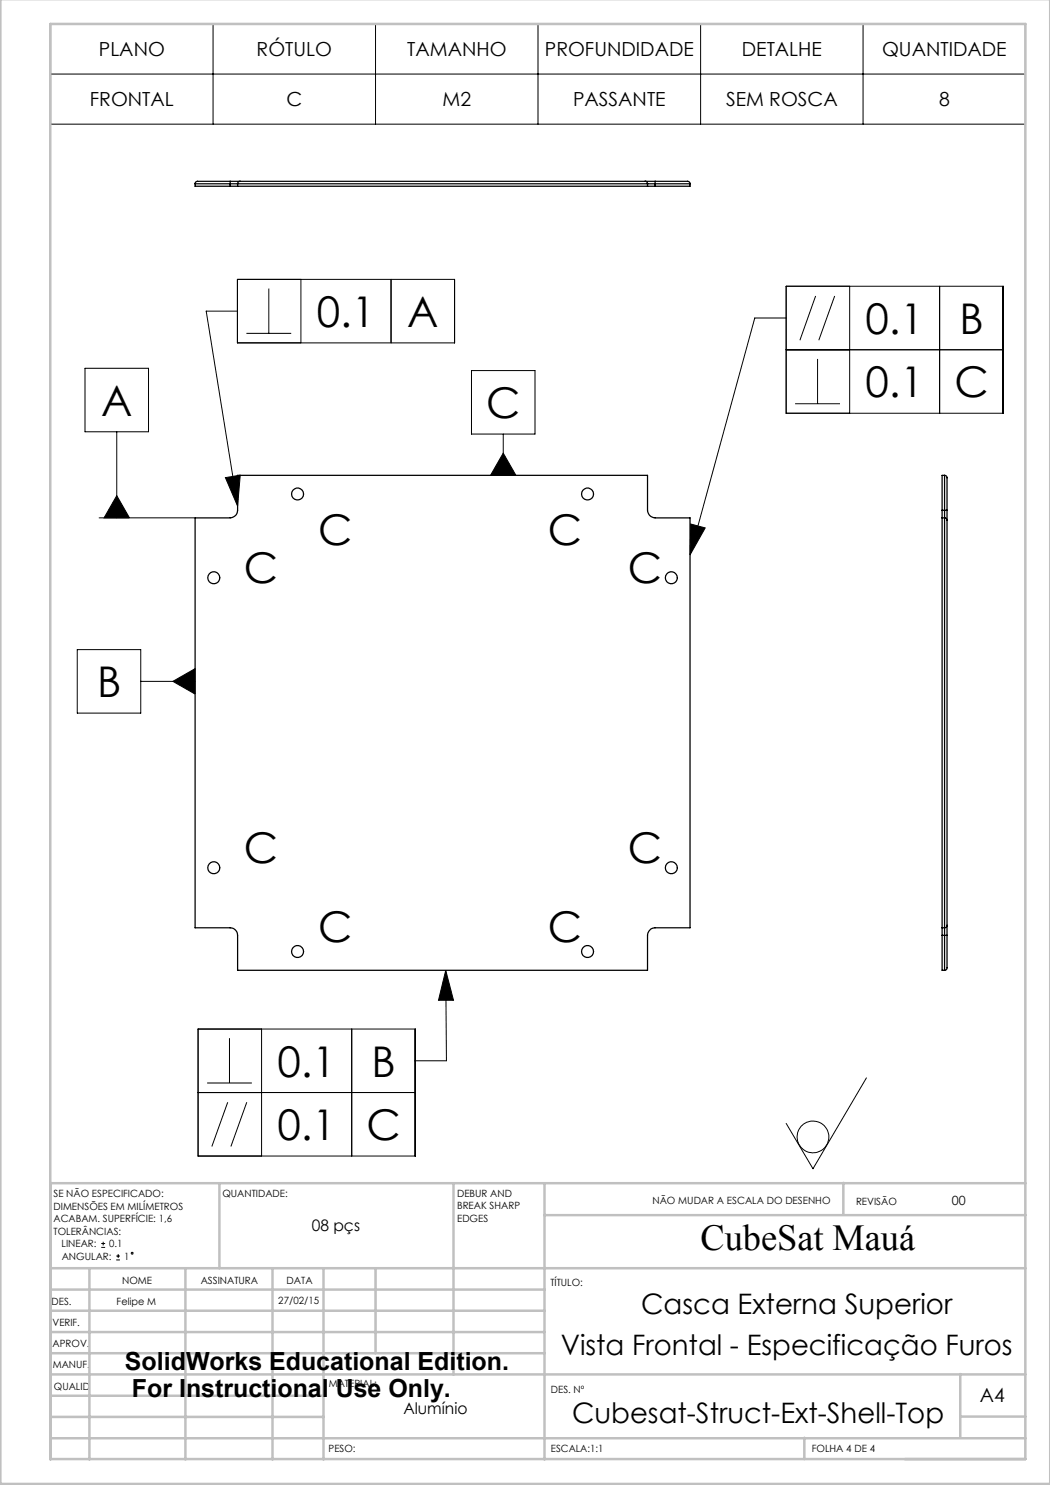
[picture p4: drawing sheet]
<svg xmlns="http://www.w3.org/2000/svg" width="210mm" height="297mm" viewBox="0 0 210 297" stroke-linecap="round" stroke-linejoin="round" font-family="sans-serif">
<g fill="none" stroke="#000" stroke-width=".2">
<path d="M10.1 4.8h195v20h-195zM10.1 14.8h195M42.6 4.8v20M75.1 4.8v20M107.6 4.8v20M140.1 4.8v20M172.6 4.8v20M47.5 55.9h43.4v12.7h-43.4zM53.8 57.7v9M60.2 55.9v12.7M78.2 55.9v12.7M157.2 57.3h43.4v25.4h-43.4z"/>
<path d="M163.1 59.2l-3.1 8.8M166.9 59.2l-3.1 8.8M169.9 57.3v25.4M187.9 57.3v25.4M17 73.7h12.7v12.7h-12.7zM47.5 62.2h-6.3l6.3 39M49.3 66.7h8.9M94.3 74.1h12.7v12.7h-12.7zM157.2 70h43.4M157.2 63.6h-6.2l-13 47.4M163.5 71.8v8.9M23.4 99.1l2.5 4.5h-5.1z"/>
<path d="M23.4 86.4v17.2M45.1 95.5l2.9-.5-.5 6.2zM100.6 86.8v8.3M100.6 90.6l2.6 4.5h-5.1zM159 80.7h9M19.8 103.6h19.2M138.1 104.8l2.9 .8-3 5.4zM15.5 129.9h12.7v12.7h-12.7zM28.2 136.3h10.8M34.6 136.3l4.4-2.6v5.1zM89.1 194.1l1.6 6h-3zM89.1 194.1l.2 18.1h-6.3"/>
<path d="M39.6 218.5h43.4M39.6 205.8h43.4v25.4h-43.4zM41.4 216.6h9M45.9 207.6v9M52.3 205.8v25.4M70.3 205.8v25.4M173.3 215.6l-10.7 18.1-5.4-9M45.5 220.4l-3.1 8.9M49.4 220.4l-3.2 8.9M20.2 249.5h.8M20.2 248.7h.8M20.6 248.4v.7"/>
<path d="M23.2 252h.8M23.2 251.2h.8M23.6 250.8v.8"/>
<circle cx="162.6" cy="227.4" r="3.2"/>
<circle cx="26.4" cy="250.6" r=".19"/>
</g>
<g fill="none" stroke="#c0c0c0" stroke-width=".5">
<path d="M.1 -.1v296.9h209.9v-296.9M10.1 4.8h195v287h-195zM43.9 236.6v17M90.7 236.6v38.3M108.9 236.6v55.3M168.7 236.6v6.3M205.1 236.6h-195v55.3M10.1 253.6h195M10.1 257.9h98.8M17.9 253.6v38.3M37.1 253.6v38.3M54.5 253.6v38.3"/>
<path d="M64.7 253.6v38.3M75.1 253.6v17M108.9 243h96.2M10.1 270.6h98.8M10.1 266.4h98.8M10.1 262.1h98.8M10.1 279.1h54.6M10.1 274.9h195M192.1 274.8v12.7M10.1 287.7h195M10.1 283.4h54.6M160.9 287.5v4.3"/>
<path d="M192.1 283.3h13"/>
</g>
<path d="M45.1 95.5l2.9-.5-.5 6.2zM138.1 104.8l2.9 .8-3 5.4zM89.1 194.1l1.6 6h-3zM23.4 99.1l2.5 4.5h-5.1zM34.6 136.3l4.4 2.5v-5.1zM100.6 90.6l2.6 4.5h-5.1z" fill="#000"/>
<g fill="none" stroke="#000" stroke-width=".25">
<path d="M39 36.8v.4h7M39 36.8h7M46 36.8h1.5M46 36.3v.5M46 36.3h2M46 37.2h1.5M46 36.3h-6.6l-.3 .2-.1 .3M46 36.8v.4M47.5 36.8v.4M47.5 37.2h82M47.5 36.8h82M48 36.3l-.3 .1-.2 .4"/>
<path d="M48 36.3h81M129 36.3h.3l.2 .5M129 36.3h2M129.5 36.8h1.5M129.5 37.2h1.5M129.5 36.8v.4M131 36.3v.5M131 36.3h6.6l.3 .1 .1 .4M131 36.8h7M131 36.8v.4M138 36.8v.4h-7M188.9 95.1h.3l.2 .4v6.6"/>
<path d="M188.9 95.1h-.5v7M188.9 95.1v7M39 103.6h7a1.51 1.51 0 0 0 1.5-1.5v-7h82v7a1.57 1.57 0 0 0 1.5 1.5h7v82h-7a1.57 1.57 0 0 0-1.5 1.5v7h-82v-7a1.51 1.51 0 0 0-1.5-1.5h-7zM188.4 102.1v1.5M188.4 103.6h.5M188.4 103.6v82M188.4 102.1h.5M188.9 103.6l.4 .1 .1 .4M188.9 102.1v1.5M188.9 102.1h.5M188.9 103.6v82M189.4 102.1v2"/>
<path d="M189.4 104.1v81M188.4 185.6v1.5M188.4 185.6h.5M188.4 187.1v7h.5M188.4 187.1h.5M188.9 185.6v1.5M188.9 187.1h.5M188.9 187.1v7M189.4 185.1l-.1 .2-.4 .3M189.4 185.1v2M189.4 187.1v6.6l-.2 .3-.3 .1"/>
<circle cx="59.5" cy="98.8" r="1.19"/>
<circle cx="117.5" cy="98.8" r="1.19"/>
<circle cx="42.8" cy="115.5" r="1.2"/>
<circle cx="134.3" cy="115.5" r="1.2"/>
<circle cx="42.8" cy="173.5" r="1.2"/>
<circle cx="134.3" cy="173.5" r="1.2"/>
<circle cx="59.5" cy="190.3" r="1.2"/>
<circle cx="117.5" cy="190.3" r="1.2"/>
</g>
<g font-size="8.5">
<text x="63.3" y="65.4">0.1</text>
<text x="81.4" y="65.4">A</text>
<text x="173.1" y="66.8">0.1</text>
<text x="191.9" y="66.8">B</text>
<text x="20.3" y="83.2">A</text>
<text x="97.2" y="83.7">C</text>
<text x="173.1" y="79.5">0.1</text>
<text x="190.9" y="79.5">C</text>
<text x="63.6" y="109.1">C</text>
<text x="109.6" y="109.1">C</text>
<text x="48.8" y="116.7">C</text>
<text x="125.6" y="116.7">C</text>
<text x="19.4" y="139.5">B</text>
<text x="48.8" y="172.6">C</text>
<text x="125.6" y="172.6">C</text>
<text x="63.6" y="188.4">C</text>
<text x="109.6" y="188.4">C</text>
<text x="55.5" y="215.3">0.1</text>
<text x="74.3" y="215.3">B</text>
<text x="55.5" y="228">0.1</text>
<text x="73.3" y="228">C</text>
</g>
<text font-size="7.3" x="140.1" y="249.9">CubeSat Mauá</text>
<g font-size="5.6">
<text x="128.2" y="262.7">Casca Externa Superior</text>
<text x="112.2" y="270.9">Vista Frontal - Especificação Furos</text>
<text x="114.4" y="284.6">Cubesat-Struct-Ext-Shell-Top</text>
</g>
<g font-size="5">
<text x="25" y="273.9">SolidWorks Educational Edition.</text>
<text x="26.4" y="279.4">For Instructional Use Only.</text>
</g>
<g font-size="3.9">
<text x="19.8" y="11.3">PLANO</text>
<text x="51.3" y="11.3">RÓTULO</text>
<text x="81.4" y="11.3">TAMANHO</text>
<text x="109" y="11.3">PROFUNDIDADE</text>
<text x="148.4" y="11.3">DETALHE</text>
<text x="176.4" y="11.3">QUANTIDADE</text>
<text x="18" y="21.3">FRONTAL</text>
<text x="57.3" y="21.3">C</text>
<text x="88.5" y="21.3">M2</text>
<text x="114.6" y="21.3">PASSANTE</text>
<text x="145.2" y="21.3">SEM ROSCA</text>
<text x="187.8" y="21.3">8</text>
<text x="196" y="280.4">A4</text>
</g>
<g font-size="3.2">
<text x="62.3" y="246.3">08 pçs</text>
<text x="80.7" y="282.8">Alumínio</text>
</g>
<text font-size="2.5" x="190.4" y="240.9">00</text>
<g font-size="2">
<text x="10.7" y="239.5">SE NÃO ESPECIFICADO:</text>
<text x="44.5" y="239.5">QUANTIDADE:</text>
<text x="91.4" y="239.4">DEBUR AND</text>
<text x="10.7" y="242">DIMENSÕES EM MILÍMETROS</text>
<text x="10.7" y="244.5">ACABAM. SUPERFÍCIE: 1,6</text>
<text x="91.4" y="241.9">BREAK SHARP</text>
<text x="91.4" y="244.4">EDGES</text>
<text x="130.5" y="240.8">NÃO MUDAR A ESCALA DO DESENHO</text>
<text x="171.2" y="241">REVISÃO</text>
<text x="10.7" y="247">TOLERÂNCIAS:</text>
<text x="12.3" y="249.5">LINEAR:</text>
<text x="12.3" y="252">ANGULAR:</text>
<text x="21.8" y="249.5">0.1</text>
<text x="24.8" y="252">1</text>
<text x="24.4" y="256.9">NOME</text>
<text x="40.1" y="256.8">ASSINATURA</text>
<text x="57.3" y="256.8">DATA</text>
<text x="110.1" y="257.1">TÍTULO:</text>
<text x="10.3" y="260.9">DES.</text>
<text x="23.3" y="261">Felipe M</text>
<text x="55.7" y="260.8">27/02/15</text>
<text x="10.5" y="269.3">APROV.</text>
<text x="10.5" y="265.2">VERIF.</text>
<text x="10.6" y="273.6">MANUF.</text>
<text x="10.8" y="278">QUALID</text>
<text x="65.8" y="277.4">MATERIAL:</text>
<text x="110.2" y="278.5">DES. Nº</text>
<text x="65.7" y="290.4">PESO:</text>
<text x="110.2" y="290.5">ESCALA:1:1</text>
<text x="162.4" y="290.4">FOLHA 4 DE 4</text>
</g>
</svg>
